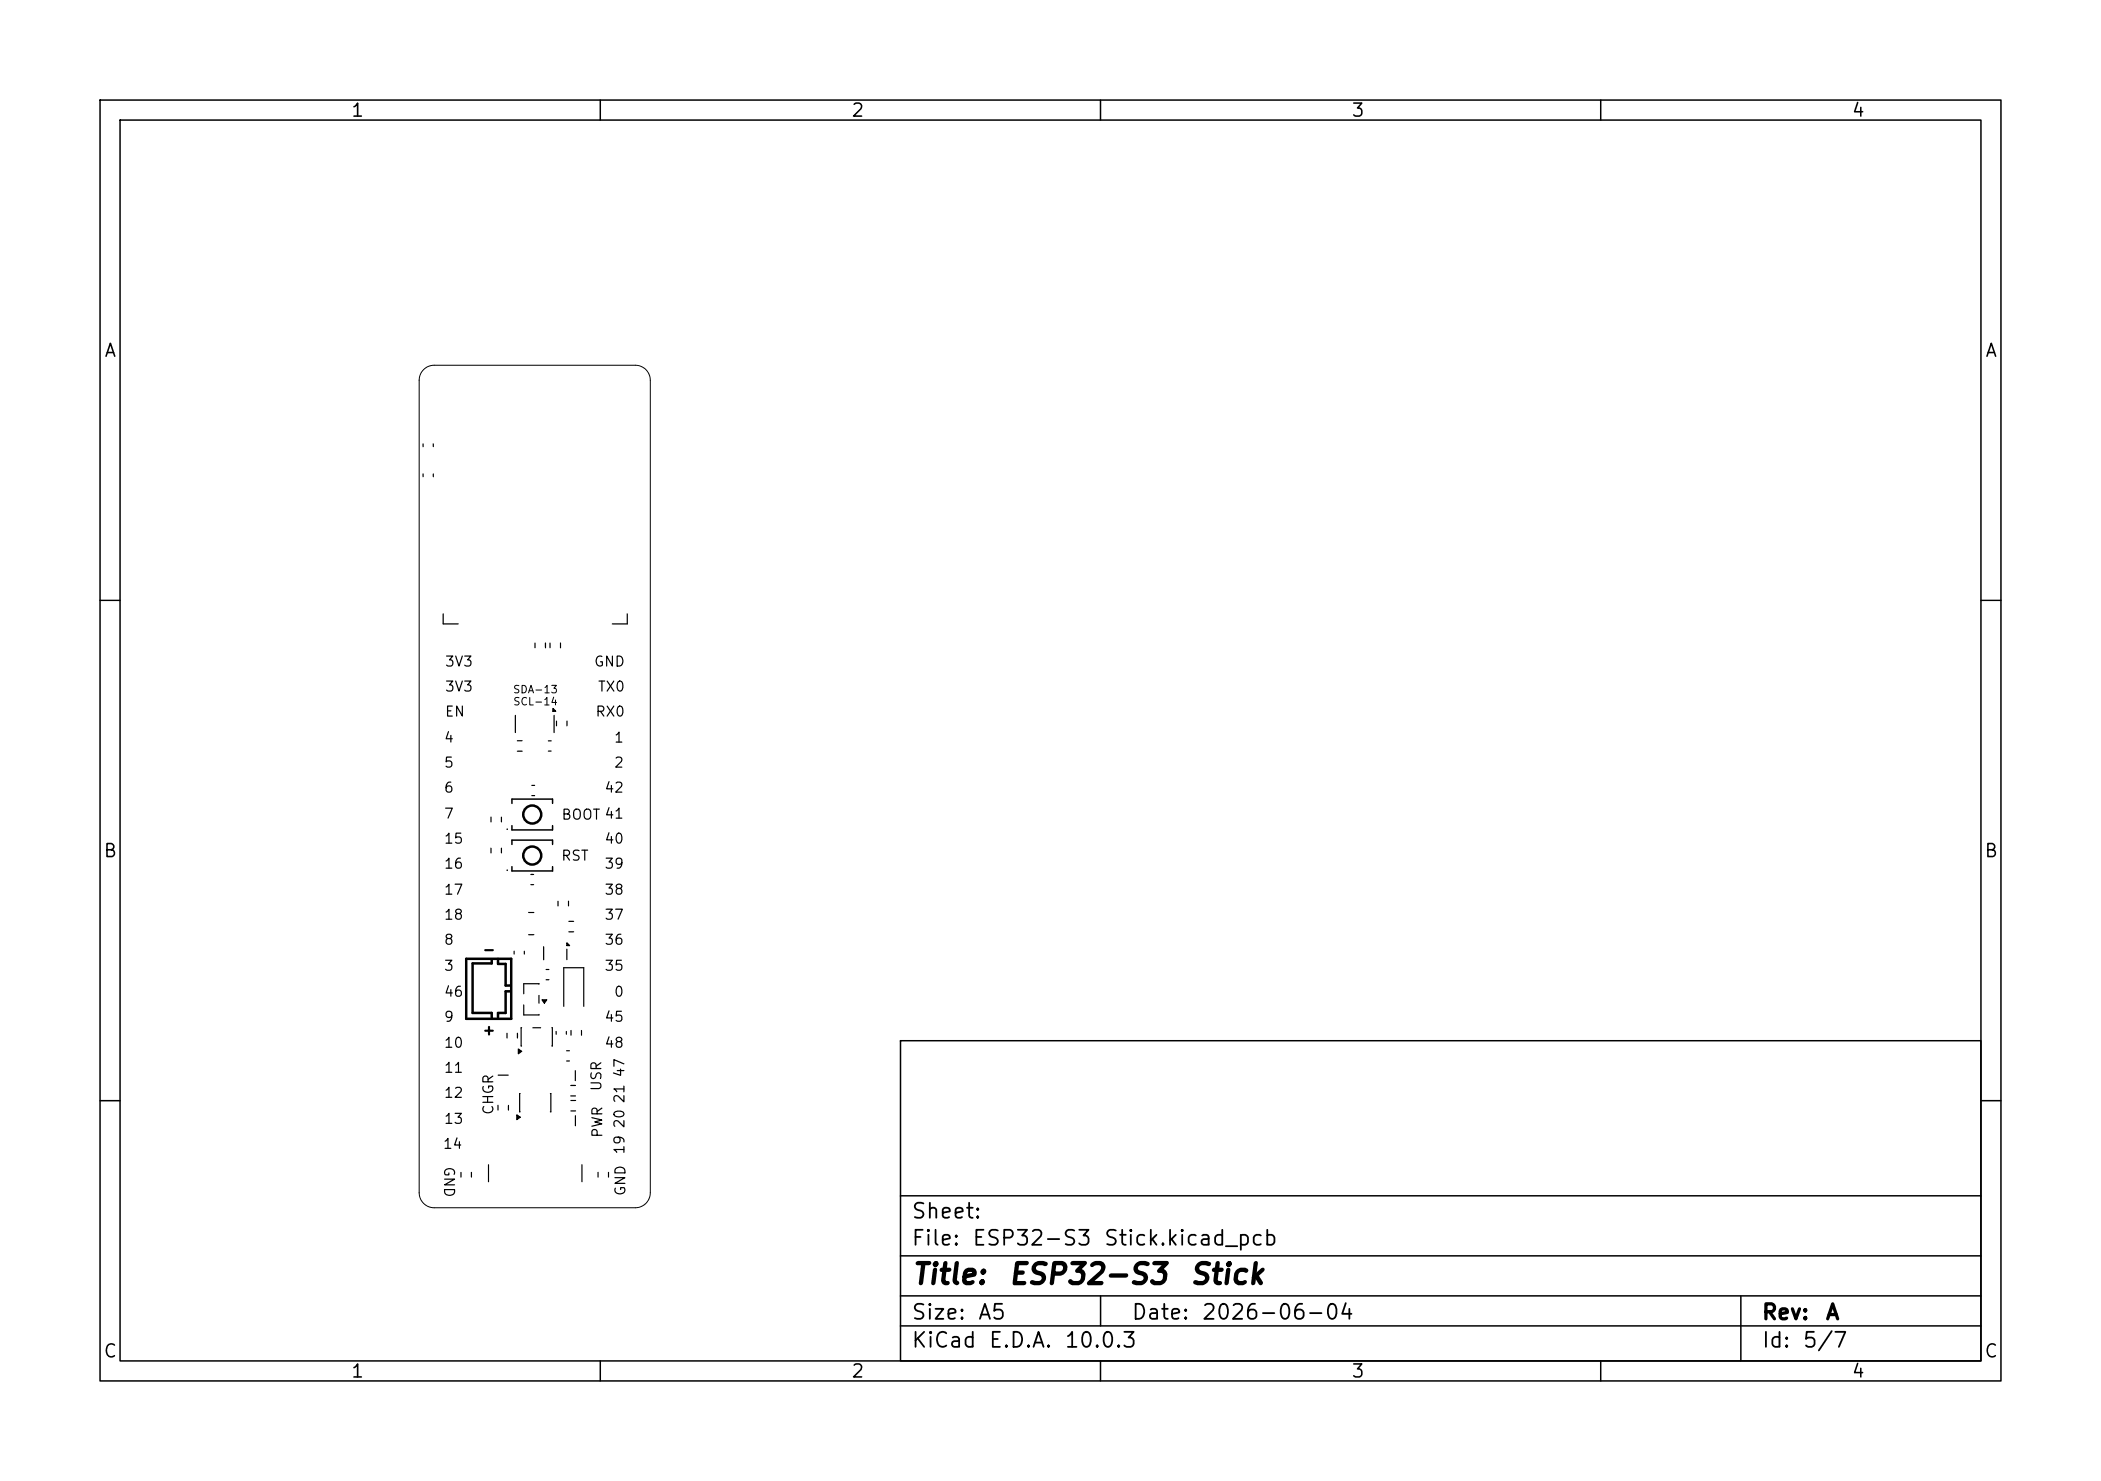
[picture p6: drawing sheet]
<svg xmlns="http://www.w3.org/2000/svg" width="210mm" height="148mm" viewBox="0 0 210 148" stroke-linecap="round" stroke-linejoin="round" font-family="sans-serif">
<g fill="none" stroke="#000" stroke-width=".15">
<path d="M10 10h190v128h-190zM12 12h186v124h-186zM60 10v2M110 10v2M160 10v2M10 60h2M198 60h2M51.2 84.4v-.4h4v.4M51.2 80.3v-.4h4v.4M51.2 82.5v.4h4v-.4M51.2 86.6v.4h4v-.4M10 110h2"/>
<path d="M90 104h108v32h-108zM90 119.5h108M198 110h2M60 136v2M90 132.5h108M90 129.5h108M90 125.5h108M110 136v2M110 129.5v3M160 136v2M174 129.5v6.5"/>
</g>
<g fill="none" stroke="#000" stroke-width=".25">
<path d="M46.6 95.8h4.5v6h-4.5zM49.2 95.9v.4h-2v4.9h2v.5M49.8 95.8v.5h.7v2.2h.6M51.1 99.1h-.6v2.1h-.7v.5"/>
<circle cx="53.2" cy="85.5" r=".9"/>
<circle cx="53.2" cy="81.4" r=".9"/>
</g>
<g fill="none" stroke="#000" stroke-width=".1">
<path d="M42.3 36.9a1.5 1.5 0 0 1 1.1-.4h20.1a1.5 1.5 0 0 1 1.5 1.5v81.2a1.5 1.5 0 0 1-1.5 1.5h-20.1a1.5 1.5 0 0 1-1.5-1.5v-81.2a1.5 1.5 0 0 1 .4-1.1z"/>
<circle cx="46.6" cy="95.9" r=".03"/>
<circle cx="50.7" cy="82.9" r=".03"/>
<circle cx="50.7" cy="87" r=".03"/>
</g>
<g fill="none" stroke="#000" stroke-width=".12">
<path d="M42.3 44.4v.2M42.3 47.4v.2M43.3 44.4v.2M43.3 47.4v.2M44.3 61.4v.9h1.5M51.5 71.5v1.7M51.7 74h.5M51.7 75.1h.5M53.2 78.5h.2M53.2 79.5h.2M53.5 64.3v.4M54.5 64.3v.4"/>
<path d="M54.8 74h.3M54.8 75.1h.3M55 64.3v.4M55.3 70.8l.3 .3h-.3zM55.4 71.5v1.7M55.6 72.1v.4M56 64.3v.4M56.7 72.1v.4M62.7 61.4v.9h-1.5M49.1 81.7v.4M49.1 84.8v.4M50.1 81.7v.4"/>
<path d="M50.1 84.8v.4M51.4 95.1v.2M52.4 95.1v.2M52.8 91.2h.6M52.8 93.4h.6M53.1 87.4h.2M53.1 88.4h.2M53.9 98.4l-1.5-.1v1M53.9 99.5v.8M54.2 99.9h.5l-.3 .3zM54.3 94.6v1.3M54.6 96.9h.3"/>
<path d="M54.6 97.9h.3M55.8 90.1v.4M56.7 94.9v1M56.7 94.2l.2 .3h-.2zM56.8 90.1v.4M56.9 92.1h.4M56.9 93.1h.4M46.1 117.2v.4M47.1 117.2v.4M48.8 116.4v1.7M49.8 110.5v.4M49.8 107.4h1"/>
<path d="M50.7 103.3v.4M50.8 110.5v.4M51.7 111.4l.3 .3-.3 .2zM51.7 103.3v.4M51.8 104.8l.3 .3-.3 .2zM52 109.3v1.8M52.1 102.7v1.8M52.4 100.4v1h1.5M53.3 102.7h.7M55 109.3v1.8M55.2 102.7v1.8M55.6 103.1v.3"/>
<path d="M56.3 100.6v-3.9h2.1v3.9M56.6 103.1v.3M56.6 105h.3M56.6 106h.3M57.1 109.5h.4M57.1 108.5h.4M57.1 111h.4M57.1 110h.4M57.1 103v.5M57.5 107v1M57.5 111.5v1M58.1 103v.5"/>
<path d="M58.2 116.4v1.7M59.8 117.2v.4M60.8 117.2v.4"/>
</g>
<path d="M55.3 70.8l.3 .3h-.3zM56.7 94.2l.2 .3h-.2zM51.7 111.4l.3 .3-.3 .2zM51.8 104.8l.3 .3-.3 .2zM54.2 99.9h.5l-.3 .3z" fill="#000"/>
<g font-size="2">
<text x="91" y="128.8">Title:</text>
<text x="100.7" y="128.8">ESP32-S3</text>
<text x="118.8" y="128.8">Stick</text>
</g>
<g font-size="1.5">
<text x="91" y="124.9">File:</text>
<text x="91" y="122.2">Sheet:</text>
<text x="97.1" y="124.9">ESP32-S3</text>
<text x="110.2" y="124.9">Stick.kicad_pcb</text>
<text x="91" y="135.1">KiCad</text>
<text x="91" y="132.3">Size:</text>
<text x="97.7" y="132.3">A5</text>
<text x="98.7" y="135.1">E.D.A.</text>
<text x="106.3" y="135.1">10.0.3</text>
<text x="113" y="132.3">Date:</text>
<text x="120" y="132.3">2026-06-04</text>
<text x="176" y="132.3">Rev:</text>
<text x="176" y="135.1">Id:</text>
<text x="180.1" y="135.1">5/7</text>
<text x="182.4" y="132.3">A</text>
</g>
<g font-size="1.3">
<text x="35" y="12">1</text>
<text x="85" y="12">2</text>
<text x="135" y="12">3</text>
<text x="185" y="12">4</text>
<text x="10.3" y="36">A</text>
<text x="198.4" y="36">A</text>
<text x="10.3" y="86">B</text>
<text x="198.3" y="86">B</text>
<text x="10.3" y="136">C</text>
<text x="198.3" y="136">C</text>
<text x="35" y="138">1</text>
<text x="85" y="138">2</text>
<text x="135" y="138">3</text>
<text x="185" y="138">4</text>
</g>
<g font-size="1">
<text x="44.4" y="66.9">3V3</text>
<text x="44.4" y="69.4">3V3</text>
<text x="44.4" y="71.9">EN</text>
<text x="59.3" y="66.9">GND</text>
<text x="59.4" y="71.9">RX0</text>
<text x="59.7" y="69.4">TX0</text>
<text x="44.3" y="74.5">4</text>
<text x="44.3" y="77">5</text>
<text x="61.3" y="74.5">1</text>
<text x="61.3" y="77">2</text>
<text x="44.3" y="79.5">6</text>
<text x="44.3" y="82.1">7</text>
<text x="56" y="82.2">BOOT 41</text>
<text x="60.3" y="79.5">42</text>
<text x="44.3" y="84.6">15</text>
<text x="44.3" y="87.1">16</text>
<text x="44.3" y="89.7">17</text>
<text x="56" y="86.3">RST</text>
<text x="60.3" y="84.6">40</text>
<text x="60.3" y="87.1">39</text>
<text x="60.3" y="89.7">38</text>
<text x="44.3" y="92.2">18</text>
<text x="44.3" y="94.7">8</text>
<text x="48.2" y="95.6">-</text>
<text x="60.3" y="92.2">37</text>
<text x="60.3" y="94.7">36</text>
<text x="44.3" y="97.3">3</text>
<text x="44.3" y="99.9">46</text>
<text x="60.3" y="97.3">35</text>
<text x="61.3" y="99.9">0</text>
<text x="44.3" y="102.4">9</text>
<text x="44.3" y="105">10</text>
<text x="44.3" y="107.5">11</text>
<text x="48.2" y="103.7">+</text>
<text x="60.3" y="102.4">45</text>
<text x="60.3" y="105">48</text>
<text x="62.7" y="107.8" transform="rotate(-90 62.7 107.8)">47</text>
<text x="44.3" y="110">12</text>
<text x="44.3" y="112.6">13</text>
<text x="49.6" y="111.5" transform="rotate(-90 49.6 111.5)">CHGR</text>
<text x="60.4" y="109.1" transform="rotate(-90 60.4 109.1)">USR</text>
<text x="60.5" y="113.8" transform="rotate(-90 60.5 113.8)">PWR</text>
<text x="62.7" y="112.9" transform="rotate(-90 62.7 112.9)">20</text>
<text x="62.7" y="110.4" transform="rotate(-90 62.7 110.4)">21</text>
<text x="44.1" y="116.5" transform="rotate(90 44.1 116.5)">GND</text>
<text x="44.2" y="115.1">14</text>
<text x="62.7" y="115.5" transform="rotate(-90 62.7 115.5)">19</text>
<text x="62.8" y="119.6" transform="rotate(-90 62.8 119.6)">GND</text>
</g>
<g font-size=".8">
<text x="51.2" y="69.5">SDA-13</text>
<text x="51.2" y="70.7">SCL-14</text>
</g>
</svg>
